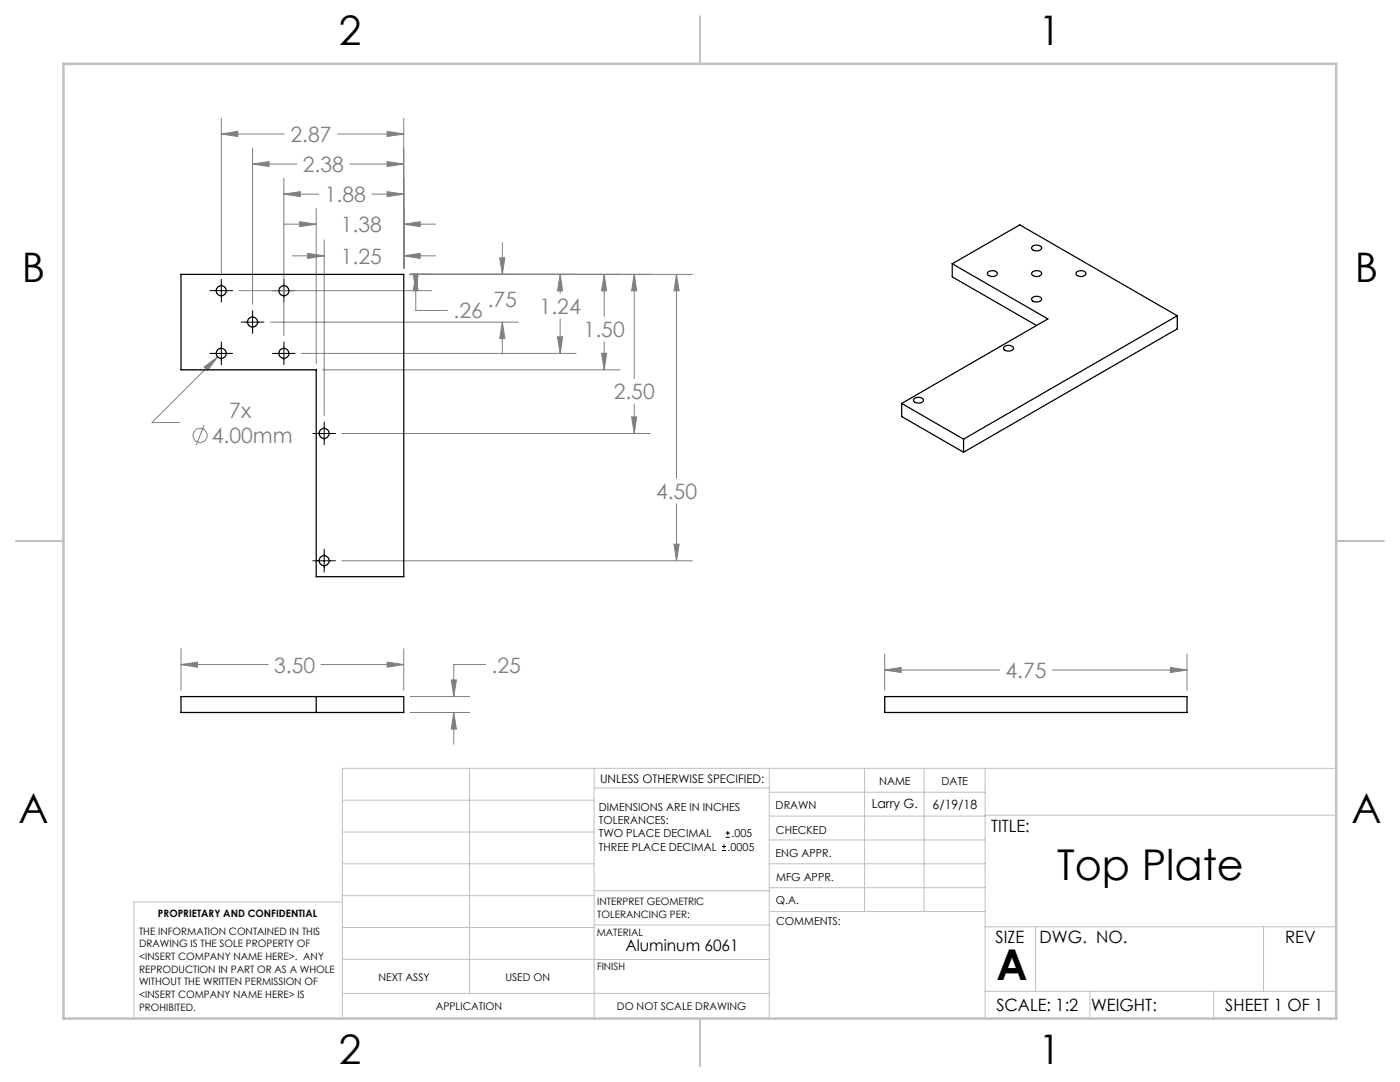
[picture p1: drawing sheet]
<svg xmlns="http://www.w3.org/2000/svg" width="279mm" height="216mm" viewBox="0 0 279 216" stroke-linecap="round" stroke-linejoin="round" font-family="sans-serif">
<g fill="none" stroke="#808080" stroke-width=".2">
<path d="M44.2 26.7l3.2-.5v1zM44.2 23.6v30.9M44.2 26.7h12.6M50.4 32.7l3.3-.5v1zM50.4 29.6v31.1M50.4 32.7h8.8M56.7 38.7l3.2-.5v1zM56.7 35.6v31.4M56.7 38.7h6.9M67.3 26.7h13.3M69.8 32.7h10.8M74.2 38.7h6.4"/>
<path d="M77.3 38.2l3.3 .5-3.3 .5zM77.3 32.2l3.3 .5-3.3 .5zM77.3 26.2l3.3 .5-3.3 .5zM80.6 23.6v29.9M47.7 58h38.4M56.8 44.7h6.3M58.3 51h6.4M59.8 44.2l3.3 .5-3.3 .5zM61.4 50.6l3.3 .4-3.3 .6zM63.1 41.6v30.9M64.7 47.9v35M80.6 51l3.3-.4v1z"/>
<path d="M80.6 44.7l3.3-.5v1zM80.6 51h6.3M80.6 44.7h6.3M81.8 54.8h56.4M82.5 54.7h1l-.5 3.3zM83 54.8l.5 3.2h-1zM83 54.8v7.1h6.3M99.7 51.4h1.1l-.5 3.4zM100.3 48.4v6.4M111.8 54.8l.5 3.2h-1zM111.8 54.8v3.8M120.6 54.8l.5 3.2h-1z"/>
<path d="M120.6 54.8v8.3M126.6 54.8l.5 3.2h-1.1zM126.6 54.8v20.8M135 54.8l.5 3.2h-1zM135 54.8v40.7M40.7 73.2l2.7-2-1.9 2.7zM43.4 71.2l-13.1 13.1h5.6M53.9 64.3h49.5M60.2 70.5h54.8M64.4 73.8h59.4M100.3 64.3l.5 3.3h-1.1zM100.3 64.3v6.3"/>
<path d="M111.3 67.2h1l-.5 3.3zM111.8 63.6v6.9M120.1 70.5h1l-.5 3.3zM120.6 68.2v5.6M40.7 84.8l-1.6 4.1M68.2 86.5h61.6M126 83.2h1.1l-.5 3.3zM126.6 80.6v5.9M68.2 111.9h70M134.5 108.6h1l-.5 3.3zM135 100.5v11.4M36.1 132.6l3.3-.5v1z"/>
<path d="M36.1 129.4v8.3M36.1 132.6h17.4M64.1 132.6h16.5M77.3 132.1l3.3 .5-3.3 .5zM80.6 129.4v8.3M81.8 139h11.9M90.1 135.7h1l-.5 3.3zM96.9 132.6h-6.3v6.4M176.6 133.7l3.2-.5v1zM176.6 130.5v7.2M176.6 133.7h22.9M210 133.7h26.9"/>
<path d="M233.6 133.2l3.3 .5-3.3 .5zM236.9 130.5v7.2M81.8 142.2h11.9M90.6 142.2l.5 3.3h-1zM90.6 142.2v6.3"/>
<circle cx="39.9" cy="86.9" r="1.42"/>
</g>
<g fill="none" stroke="#000" stroke-width=".2">
<path d="M41.9 58h4.5M44.2 55.7v4.6M54.4 58h4.5M56.7 55.7v4.6M41.9 70.5h4.5M44.2 68.2v4.6M48.1 64.3h4.6M50.4 62v4.5M54.4 70.5h4.5M56.7 68.2v4.6M62.4 86.5h4.6M64.7 84.2v4.6"/>
<path d="M62.4 111.9h4.6M64.7 109.6v4.6M144.1 169.7h.8M144.1 168.9h.8M144.5 168.5v.8M144.8 167.1h.9M144.8 166.2h.9M145.2 165.8v.9"/>
</g>
<g fill="none" stroke="#c0c0c0" stroke-width=".2">
<path d="M68.3 159.7h50.3M93.7 153.3v44.9M118.6 153.3v49.9M118.6 157.2h34.9M153.5 153.3v49.9M153.5 158.1h43.1M172.5 153.3v28.6M184.4 153.3v28.6M196.6 153.3v49.9M266.7 153.3h-198.4v49.9M68.3 178.7h50.3M68.3 172.4h50.3"/>
<path d="M68.3 166h50.3M68.3 180h-41.6v23.2M118.6 177.7h35M153.5 167.6h43.1M153.5 162.8h43.1M153.5 172.4h43.1M153.5 177.1h43.1M196.6 162.7h70.1M68.3 198.2h85.2M68.3 191.4l85.2 .1M68.3 185.1h50.3M118.6 184.6h35"/>
<path d="M153.6 181.9h43M196.6 197.8h70.1M196.6 184.9h70.1M206.7 184.9v12.9M217.5 197.8v5.4M242.2 197.8v5.4M252.2 184.9v12.9"/>
</g>
<path d="M139.7 3.2v9.5M3.1 107.9h9.6M266.7 107.9h9.5M139.7 203.2v9.6" fill="none" stroke="#c0c0c0" stroke-width=".25"/>
<path d="M12.7 12.7h254v190.5h-254z" fill="none" stroke="#c0c0c0" stroke-width=".5"/>
<path d="M36.1 132.6l3.3-.5v1zM77.3 132.1l3.3 .5-3.3 .5zM90.1 135.7h1l-.5 3.3zM90.6 142.2l.5 3.3h-1zM82.5 54.7h1l-.5 3.3zM83 54.8l.5 3.2h-1zM100.3 64.3l.5 3.3h-1.1zM99.7 51.4h1.1l-.5 3.4zM111.3 67.2h1l-.5 3.3zM111.8 54.8l.5 3.2h-1zM120.1 70.5h1l-.5 3.3zM120.6 54.8l.5 3.2h-1zM126.6 54.8l.5 3.2h-1.1zM126 83.2h1.1l-.5 3.3zM135 54.8l.5 3.2h-1zM134.5 108.6h1l-.5 3.3zM40.7 73.2l.8 .7 1.9-2.7zM80.6 51l3.3-.4v1zM61.4 50.6l3.3 .4-3.3 .6zM80.6 44.7l3.3-.5v1zM59.8 44.2l3.3 .5-3.3 .5zM77.3 38.2l3.3 .5-3.3 .5zM56.7 38.7l3.2-.5v1zM77.3 32.2l3.3 .5-3.3 .5zM50.4 32.7l3.3-.5v1zM77.3 26.2l3.3 .5-3.3 .5zM44.2 26.7l3.2-.5v1zM176.6 133.7l3.2-.5v1zM233.6 133.2l3.3 .5-3.3 .5z" fill="#808080"/>
<g fill="none" stroke="#000" stroke-width=".25">
<path d="M36.1 54.8h44.5v60.3h-17.5v-41.3h-27zM190 52.6l19.1 11-29.1 16.9M190 52.6l13.5-7.7 31.4 18.1M190 52.6v2.6l16.9 9.7M197.1 54.4a1.21 1.21 0 0 1 1.9 .2 1.1 1.1 0 0 1-1 .6 1.1 1.1 0 0 1-.9-.7zM206 59.5a1.24 1.24 0 0 1 1.9 .2 1.19 1.19 0 0 1-2 0zM206 54.4a1.21 1.21 0 0 1 1.9 .2 1.13 1.13 0 0 1-1 .6 1.13 1.13 0 0 1-1-.7zM206.1 49.1a1.29 1.29 0 0 1 1.8 .4 1.19 1.19 0 0 1-2 0zM214.9 54.3a1.3 1.3 0 0 1 1.8 .2 1.1 1.1 0 0 1-.9 .7 1.1 1.1 0 0 1-1-.4l-.1-.3zM182.5 79.5a1.24 1.24 0 0 1 1.8 .4 1.15 1.15 0 0 1-2 0zM200.4 69.1a1.29 1.29 0 0 1 1.9 .4 1.19 1.19 0 0 1-2 0zM234.9 63l-42.6 24.6"/>
<path d="M234.9 63v2.6l-42.6 24.6M180 80.5v2.6l12.3 7.1M180 80.5l12.3 7.1M192.3 87.6v2.6M36.1 139h44.5v3.2h-44.5zM63.1 139v3.2M176.6 139h60.3v3.2h-60.3z"/>
<circle cx="44.2" cy="58" r="1"/>
<circle cx="56.6" cy="58" r="1"/>
<circle cx="44.2" cy="70.5" r=".99"/>
<circle cx="50.4" cy="64.3" r="1"/>
<circle cx="56.6" cy="70.5" r=".99"/>
<circle cx="64.7" cy="86.5" r="1"/>
<circle cx="64.7" cy="111.9" r="1"/>
</g>
<g font-size="8.5">
<text x="211" y="175.5">Top Plate</text>
<text x="198.9" y="195.5">A</text>
</g>
<g font-size="8.1">
<text x="67.6" y="8.9">2</text>
<text x="207.3" y="8.9">1</text>
<text x="4.4" y="56.2">B</text>
<text x="270.4" y="56.2">B</text>
<text x="3.7" y="164.1">A</text>
<text x="269.7" y="164.1">A</text>
<text x="67.6" y="212.4">2</text>
<text x="207.3" y="212.4">1</text>
</g>
<g font-size="4.2" fill="#808080">
<text x="58" y="28.3">2.87</text>
<text x="60.4" y="34.3">2.38</text>
<text x="64.8" y="40.3">1.88</text>
<text x="68" y="46.3">1.38</text>
<text x="68" y="52.6">1.25</text>
<text x="90.5" y="63.5">.26</text>
<text x="97.3" y="61.2">.75</text>
<text x="107.7" y="62.7">1.24</text>
<text x="116.5" y="67.2">1.50</text>
<text x="45.8" y="83.4">7x</text>
<text x="122.5" y="79.7">2.50</text>
<text x="42.3" y="88.4">4.00mm</text>
<text x="130.9" y="99.6">4.50</text>
<text x="54.7" y="134.2">3.50</text>
<text x="98.1" y="134.2">.25</text>
<text x="200.7" y="135.3">4.75</text>
</g>
<g font-size="3.4">
<text x="197.8" y="166">TITLE:</text>
<text x="198.7" y="188.1">SIZE</text>
<text x="207.5" y="188.1">DWG. NO.</text>
<text x="256.5" y="188.2">REV</text>
<text x="198.8" y="201.7">SCALE: 1:2</text>
<text x="217.7" y="201.8">WEIGHT:</text>
<text x="244.5" y="201.7">SHEET 1 OF 1</text>
</g>
<text font-size="3.2" x="124.8" y="189.8">Aluminum 6061</text>
<g font-size="2.5">
<text x="174" y="161.3">Larry G.</text>
<text x="186.1" y="161.4">6/19/18</text>
</g>
<text font-size="2.4" x="119.8" y="156.2">UNLESS OTHERWISE SPECIFIED:</text>
<g font-size="2.2">
<text x="119.5" y="161.8">DIMENSIONS ARE IN INCHES</text>
<text x="154.8" y="161.4">DRAWN</text>
<text x="175.4" y="156.6">NAME</text>
<text x="187.9" y="156.7">DATE</text>
<text x="119.5" y="164.4">TOLERANCES:</text>
<text x="119.5" y="167.1">TWO PLACE DECIMAL</text>
<text x="146" y="167.1">.005</text>
<text x="154.9" y="166.3">CHECKED</text>
<text x="119.5" y="169.7">THREE PLACE DECIMAL</text>
<text x="145.2" y="169.7">.0005</text>
<text x="154.8" y="171">ENG APPR.</text>
<text x="154.9" y="175.7">MFG APPR.</text>
<text x="154.9" y="180.4">Q.A.</text>
<text x="154.9" y="184.6">COMMENTS:</text>
</g>
<g font-size="2.1">
<text x="75.5" y="195.7">NEXT ASSY</text>
<text x="100.9" y="195.7">USED ON</text>
<text x="86.9" y="201.5">APPLICATION</text>
<text x="123.1" y="201.6">DO NOT SCALE DRAWING</text>
</g>
<g font-size="2">
<text x="31.5" y="182.9">PROPRIETARY AND CONFIDENTIAL</text>
<text x="119.2" y="180.6">INTERPRET GEOMETRIC</text>
<text x="119.2" y="183.1">TOLERANCING PER:</text>
<text x="27.8" y="186.5">THE INFORMATION CONTAINED IN THIS</text>
<text x="27.8" y="189">DRAWING IS THE SOLE PROPERTY OF</text>
<text x="27.8" y="191.6">&lt;INSERT COMPANY NAME HERE&gt;. ANY</text>
<text x="119.1" y="186.7">MATERIAL</text>
<text x="27.8" y="194.1">REPRODUCTION IN PART OR AS A WHOLE</text>
<text x="27.8" y="196.6">WITHOUT THE WRITTEN PERMISSION OF</text>
<text x="119.1" y="193.5">FINISH</text>
<text x="27.8" y="199.1">&lt;INSERT COMPANY NAME HERE&gt; IS</text>
<text x="27.8" y="201.7">PROHIBITED.</text>
</g>
</svg>
